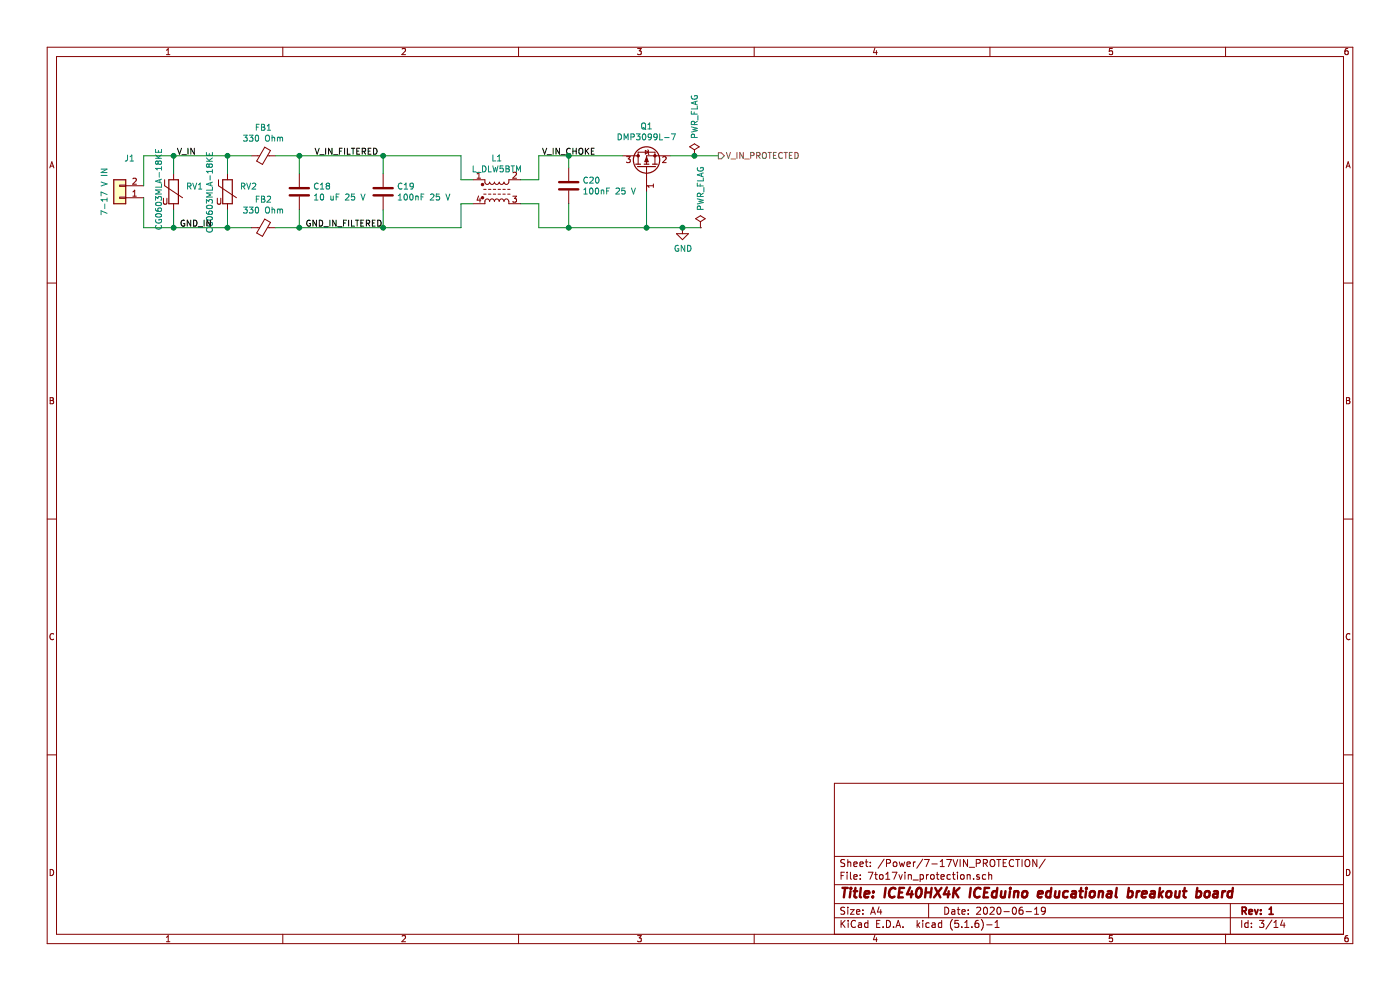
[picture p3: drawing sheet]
EESchema Schematic File Version 4
EELAYER 30 0
EELAYER END
$Descr A4 11693 8268
encoding utf-8
Sheet 3 14
Title "ICE40HX4K ICEduino educational breakout board"
Date "2020-06-19"
Rev "1"
Comp ""
Comment1 ""
Comment2 ""
Comment3 ""
Comment4 ""
$EndDescr
$Comp
L Connector_Generic:Conn_01x02 J?
U 1 1
P 1000 1650
AR Path="/5ECD2614/5F19AF3F" Ref="J?"  Part="1" 
AR Path="/5ECD2614/5EDAAD18/5F19AF3F" Ref="J1"  Part="1" 
F 0 "J1" H 918 1325 50  0000 C CNN
F 1 "7-17 V IN" V 1125 1600 50  0000 C CNN
F 2 "TerminalBlock:TerminalBlock_bornier-2_P5.08mm" H 1000 1650 50  0001 C CNN
F 3 "https://www.cui.com/product/resource/digikeypdf/tb007-508.pdf" H 1000 1650 50  0001 C CNN
F 4 "CUI Inc." H 1000 1650 50  0001 C CNN "Mfg Name"
F 5 "TB007-508-02BE" H 1000 1650 50  0001 C CNN "Mfg Part Num"
F 6 "102-6203-ND" H 1000 1650 50  0001 C CNN "Digikey"
F 7 "ERMINAL BLOCK, SCREW TYPE, 5.08" H 1000 1650 50  0001 C CNN "Description"
	1    1000 1650
	-1   0    0    1   
$EndComp
$Comp
L Device:Varistor RV?
U 1 1
P 1450 1600
AR Path="/5ECD2614/5F19AF4A" Ref="RV?"  Part="1" 
AR Path="/5ECD2614/5EDAAD18/5F19AF4A" Ref="RV1"  Part="1" 
F 0 "RV1" H 1553 1646 50  0000 L CNN
F 1 "CG0603MLA-18KE" V 1325 1275 50  0000 L CNN
F 2 "Resistor_SMD:R_0603_1608Metric" V 1380 1600 50  0001 C CNN
F 3 "https://www.bourns.com/docs/Product-Datasheets/MLA.pdf" H 1450 1600 50  0001 C CNN
F 4 "Bourns Inc." H 1450 1600 50  0001 C CNN "Mfg Name"
F 5 "CG0603MLA-18KE" H 1450 1600 50  0001 C CNN "Mfg Part Num"
F 6 "CG0603MLA-18KECT-ND" H 1450 1600 50  0001 C CNN "Digikey"
F 7 "VARISTOR 22V 30A 0603" H 1450 1600 50  0001 C CNN "Description"
F 8 "Spec" H 175 275 50  0001 C CNN "Spec"
	1    1450 1600
	1    0    0    -1  
$EndComp
Wire Wire Line
	1200 1550 1200 1300
$Comp
L Device:Ferrite_Bead_Small FB?
U 1 1
P 2200 1300
AR Path="/5ECD2614/5F19AF70" Ref="FB?"  Part="1" 
AR Path="/5ECD2614/5EDAAD18/5F19AF70" Ref="FB1"  Part="1" 
F 0 "FB1" V 1963 1300 50  0000 C CNN
F 1 "330 Ohm" V 2054 1300 50  0000 C CNN
F 2 "Resistor_SMD:R_0805_2012Metric" V 2130 1300 50  0001 C CNN
F 3 "https://product.tdk.com/info/en/catalog/datasheets/beads_commercial_power_mpz2012_en.pdf" H 2200 1300 50  0001 C CNN
F 4 "TDK Corporation" H 2200 1300 50  0001 C CNN "Mfg Name"
F 5 "MPZ2012S331AT000" H 2200 1300 50  0001 C CNN "Mfg Part Num"
F 6 "445-1569-1-ND" H 2200 1300 50  0001 C CNN "Digikey"
F 7 "FERRITE BEAD 330 OHM 0805 1LN" H 2200 1300 50  0001 C CNN "Description"
F 8 "Spec" H 100 225 50  0001 C CNN "Spec"
	1    2200 1300
	0    1    1    0   
$EndComp
$Comp
L Device:C C?
U 1 1
P 2500 1600
AR Path="/5ECD2614/5F19AF86" Ref="C?"  Part="1" 
AR Path="/5ECD2614/5EDAAD18/5F19AF86" Ref="C18"  Part="1" 
F 0 "C18" H 2615 1646 50  0000 L CNN
F 1 "10 uF 25 V" H 2615 1555 50  0000 L CNN
F 2 "Capacitor_SMD:C_0805_2012Metric" H 2538 1450 50  0001 C CNN
F 3 "~" H 2500 1600 50  0001 C CNN
F 4 "Samsung Electro-Mechanics" H 2500 1600 50  0001 C CNN "Mfg Name"
F 5 "CL21A106KAYNNNE" H 2500 1600 50  0001 C CNN "Mfg Part Num"
F 6 "1276-2891-1-ND" H 2500 1600 50  0001 C CNN "Digikey"
F 7 "CAP CER 10UF 25V X5R 0805" H 2500 1600 50  0001 C CNN "Description"
F 8 "Any" H 2500 1600 50  0001 C CNN "Spec"
	1    2500 1600
	1    0    0    -1  
$EndComp
$Comp
L Device:C C?
U 1 1
P 3200 1600
AR Path="/5ECD2614/5F19AF91" Ref="C?"  Part="1" 
AR Path="/5ECD2614/5EDAAD18/5F19AF91" Ref="C19"  Part="1" 
F 0 "C19" H 3315 1646 50  0000 L CNN
F 1 "100nF 25 V" H 3315 1555 50  0000 L CNN
F 2 "Capacitor_SMD:C_0603_1608Metric" H 3238 1450 50  0001 C CNN
F 3 "~" H 3200 1600 50  0001 C CNN
F 4 "CAP CER 0.1UF 50V X7R 0603" H 150 275 50  0001 C CNN "Description"
F 5 "1276-1000-1-ND" H 150 275 50  0001 C CNN "Digikey"
F 6 "Samsung Electro-Mechanics" H 150 275 50  0001 C CNN "Mfg Name"
F 7 "CL10B104KB8NNNC" H 150 275 50  0001 C CNN "Mfg Part Num"
F 8 "Any" H 150 275 50  0001 C CNN "Spec"
	1    3200 1600
	1    0    0    -1  
$EndComp
Wire Wire Line
	2300 1300 2500 1300
Connection ~ 2500 1300
Wire Wire Line
	3850 1300 3850 1500
Wire Wire Line
	2500 1450 2500 1300
Wire Wire Line
	2500 1300 3200 1300
Connection ~ 3200 1300
Wire Wire Line
	3200 1450 3200 1300
Wire Wire Line
	3200 1300 3850 1300
Text Label 1475 1300 0    50   ~ 0
V_IN
Wire Wire Line
	6000 1300 5800 1300
Connection ~ 5800 1300
$Comp
L power:GND #PWR?
U 1 1
P 5700 1900
AR Path="/5ECD2614/5F19AFAE" Ref="#PWR?"  Part="1" 
AR Path="/5ECD2614/5EDAAD18/5F19AFAE" Ref="#PWR024"  Part="1" 
F 0 "#PWR024" H 5700 1650 50  0001 C CNN
F 1 "GND" H 5705 1727 50  0000 C CNN
F 2 "" H 5700 1900 50  0001 C CNN
F 3 "" H 5700 1900 50  0001 C CNN
	1    5700 1900
	1    0    0    -1  
$EndComp
Wire Wire Line
	5850 1900 5700 1900
$Comp
L power:PWR_FLAG #FLG?
U 1 1
P 5800 1300
AR Path="/5ECD2614/5F19AFB6" Ref="#FLG?"  Part="1" 
AR Path="/5ECD2614/5EDAAD18/5F19AFB6" Ref="#FLG01"  Part="1" 
F 0 "#FLG01" H 5800 1375 50  0001 C CNN
F 1 "PWR_FLAG" V 5800 1625 50  0000 C CNN
F 2 "" H 5800 1300 50  0001 C CNN
F 3 "~" H 5800 1300 50  0001 C CNN
	1    5800 1300
	1    0    0    -1  
$EndComp
Wire Wire Line
	5800 1300 5600 1300
Text Label 2625 1300 0    50   ~ 0
V_IN_FILTERED
$Comp
L l_dlw5btm:L_DLW5BTM L?
U 1 1
P 4150 1600
AR Path="/5ECD2614/5F19AFC4" Ref="L?"  Part="1" 
AR Path="/5ECD2614/5EDAAD18/5F19AFC4" Ref="L1"  Part="1" 
F 0 "L1" H 4150 1881 50  0000 C CNN
F 1 "L_DLW5BTM" H 4150 1790 50  0000 C CNN
F 2 "footprints:L_Murata_DLW5BTM_5.00x5.00mm_footprint" H 4150 1600 50  0001 C CNN
F 3 "https://www.murata.com/en-us/products/productdata/8796761587742/EFLC0025.pdf" H 4150 1600 50  0001 C CNN
F 4 "Murata Electronics North America" H 4150 1600 50  0001 C CNN "Mfg Name"
F 5 "DLW5BTM251SQ2L" H 4150 1600 50  0001 C CNN "Mfg Part Num"
F 6 "490-11111-1-ND" H 4150 1600 50  0001 C CNN "Digikey"
F 7 "CMC 5A 2LN 250 OHM SMD" H 4150 1600 50  0001 C CNN "Description"
F 8 "Spec" H 150 250 50  0001 C CNN "Spec"
	1    4150 1600
	1    0    0    -1  
$EndComp
$Comp
L power:PWR_FLAG #FLG?
U 1 1
P 5850 1900
AR Path="/5ECD2614/5F19AFCA" Ref="#FLG?"  Part="1" 
AR Path="/5ECD2614/5EDAAD18/5F19AFCA" Ref="#FLG02"  Part="1" 
F 0 "#FLG02" H 5850 1975 50  0001 C CNN
F 1 "PWR_FLAG" V 5850 2225 50  0000 C CNN
F 2 "" H 5850 1900 50  0001 C CNN
F 3 "~" H 5850 1900 50  0001 C CNN
	1    5850 1900
	1    0    0    -1  
$EndComp
Text Label 4525 1300 0    50   ~ 0
V_IN_CHOKE
Wire Wire Line
	4350 1700 4500 1700
Wire Wire Line
	4500 1700 4500 1900
Wire Wire Line
	4500 1900 4750 1900
Wire Wire Line
	4750 1700 4750 1900
Wire Wire Line
	4750 1300 5200 1300
Wire Wire Line
	4750 1400 4750 1300
Connection ~ 4750 1300
Wire Wire Line
	4500 1300 4750 1300
Wire Wire Line
	4500 1500 4500 1300
Wire Wire Line
	4350 1500 4500 1500
$Comp
L Device:C C?
U 1 1
P 4750 1550
AR Path="/5ECD2614/5F19AFE4" Ref="C?"  Part="1" 
AR Path="/5ECD2614/5EDAAD18/5F19AFE4" Ref="C20"  Part="1" 
F 0 "C20" H 4865 1596 50  0000 L CNN
F 1 "100nF 25 V" H 4865 1505 50  0000 L CNN
F 2 "Capacitor_SMD:C_0603_1608Metric" H 4788 1400 50  0001 C CNN
F 3 "~" H 4750 1550 50  0001 C CNN
F 4 "CAP CER 0.1UF 50V X7R 0603" H 525 225 50  0001 C CNN "Description"
F 5 "1276-1000-1-ND" H 525 225 50  0001 C CNN "Digikey"
F 6 "Samsung Electro-Mechanics" H 525 225 50  0001 C CNN "Mfg Name"
F 7 "CL10B104KB8NNNC" H 525 225 50  0001 C CNN "Mfg Part Num"
F 8 "Any" H 525 225 50  0001 C CNN "Spec"
	1    4750 1550
	1    0    0    -1  
$EndComp
$Comp
L Device:Q_PMOS_GSD Q?
U 1 1
P 5400 1400
AR Path="/5ECD2614/5F19AFEF" Ref="Q?"  Part="1" 
AR Path="/5ECD2614/5EDAAD18/5F19AFEF" Ref="Q1"  Part="1" 
F 0 "Q1" V 5743 1400 50  0000 C CNN
F 1 "DMP3099L-7" V 5652 1400 50  0000 C CNN
F 2 "Package_TO_SOT_SMD:SOT-23" H 5600 1500 50  0001 C CNN
F 3 "https://www.diodes.com/assets/Datasheets/DMP3099L.pdf" H 5400 1400 50  0001 C CNN
F 4 "Diodes Incorporated" H 5400 1400 50  0001 C CNN "Mfg Name"
F 5 "DMP3099L-7" H 5400 1400 50  0001 C CNN "Mfg Part Num"
F 6 "DMP3099L-7DICT-ND" H 5400 1400 50  0001 C CNN "Digikey"
F 7 "MOSFET P-CH 30V SOT23" H 5400 1400 50  0001 C CNN "Description"
F 8 "Spec" H 125 225 50  0001 C CNN "Spec"
	1    5400 1400
	0    -1   -1   0   
$EndComp
Text HLabel 6000 1300 2    50   Output ~ 0
V_IN_PROTECTED
Text Label 2550 1900 0    50   ~ 0
GND_IN_FILTERED
Text Label 1500 1900 0    50   ~ 0
GND_IN
Wire Wire Line
	3200 1750 3200 1900
Connection ~ 3200 1900
Wire Wire Line
	2500 1900 3200 1900
Wire Wire Line
	2500 1750 2500 1900
Connection ~ 2500 1900
Wire Wire Line
	2300 1900 2500 1900
$Comp
L Device:Ferrite_Bead_Small FB?
U 1 1
P 2200 1900
AR Path="/5ECD2614/5F19AF7B" Ref="FB?"  Part="1" 
AR Path="/5ECD2614/5EDAAD18/5F19AF7B" Ref="FB2"  Part="1" 
F 0 "FB2" V 1963 1900 50  0000 C CNN
F 1 "330 Ohm" V 2054 1900 50  0000 C CNN
F 2 "Resistor_SMD:R_0805_2012Metric" V 2130 1900 50  0001 C CNN
F 3 "https://product.tdk.com/info/en/catalog/datasheets/beads_commercial_power_mpz2012_en.pdf" H 2200 1900 50  0001 C CNN
F 4 "TDK Corporation" H 2200 1900 50  0001 C CNN "Mfg Name"
F 5 "MPZ2012S331AT000" H 2200 1900 50  0001 C CNN "Mfg Part Num"
F 6 "445-1569-1-ND" H 2200 1900 50  0001 C CNN "Digikey"
F 7 "FERRITE BEAD 330 OHM 0805 1LN" H 2200 1900 50  0001 C CNN "Description"
F 8 "Spec" H 100 300 50  0001 C CNN "Spec"
	1    2200 1900
	0    1    1    0   
$EndComp
Wire Wire Line
	1200 1650 1200 1900
Wire Wire Line
	4750 1900 5400 1900
Connection ~ 4750 1900
Connection ~ 5700 1900
Wire Wire Line
	5400 1600 5400 1900
Connection ~ 5400 1900
Wire Wire Line
	5400 1900 5700 1900
Wire Wire Line
	1200 1900 1450 1900
$Comp
L Device:Varistor RV?
U 1 1
P 1900 1600
AR Path="/5ECD2614/5F19AF55" Ref="RV?"  Part="1" 
AR Path="/5ECD2614/5EDAAD18/5F19AF55" Ref="RV2"  Part="1" 
F 0 "RV2" H 2003 1646 50  0000 L CNN
F 1 "CG0603MLA-18KE" V 1750 1250 50  0000 L CNN
F 2 "Resistor_SMD:R_0603_1608Metric" V 1830 1600 50  0001 C CNN
F 3 "https://www.bourns.com/docs/Product-Datasheets/MLA.pdf" H 1900 1600 50  0001 C CNN
F 4 "Bourns Inc." H 1900 1600 50  0001 C CNN "Mfg Name"
F 5 "CG0603MLA-18KE" H 1900 1600 50  0001 C CNN "Mfg Part Num"
F 6 "CG0603MLA-18KECT-ND" H 1900 1600 50  0001 C CNN "Digikey"
F 7 "VARISTOR 22V 30A 0603" H 1900 1600 50  0001 C CNN "Description"
F 8 "Spec" H 175 275 50  0001 C CNN "Spec"
	1    1900 1600
	1    0    0    -1  
$EndComp
Wire Wire Line
	1200 1300 1450 1300
Wire Wire Line
	1450 1450 1450 1300
Connection ~ 1450 1300
Wire Wire Line
	1450 1300 1900 1300
Wire Wire Line
	1900 1450 1900 1300
Connection ~ 1900 1300
Wire Wire Line
	1900 1300 2100 1300
Wire Wire Line
	1900 1750 1900 1900
Connection ~ 1900 1900
Wire Wire Line
	1900 1900 2100 1900
Wire Wire Line
	1450 1750 1450 1900
Connection ~ 1450 1900
Wire Wire Line
	1450 1900 1900 1900
Wire Wire Line
	3200 1900 3850 1900
Wire Wire Line
	3850 1900 3850 1700
Wire Wire Line
	3850 1500 3950 1500
Wire Wire Line
	3850 1700 3950 1700
$EndSCHEMATC
